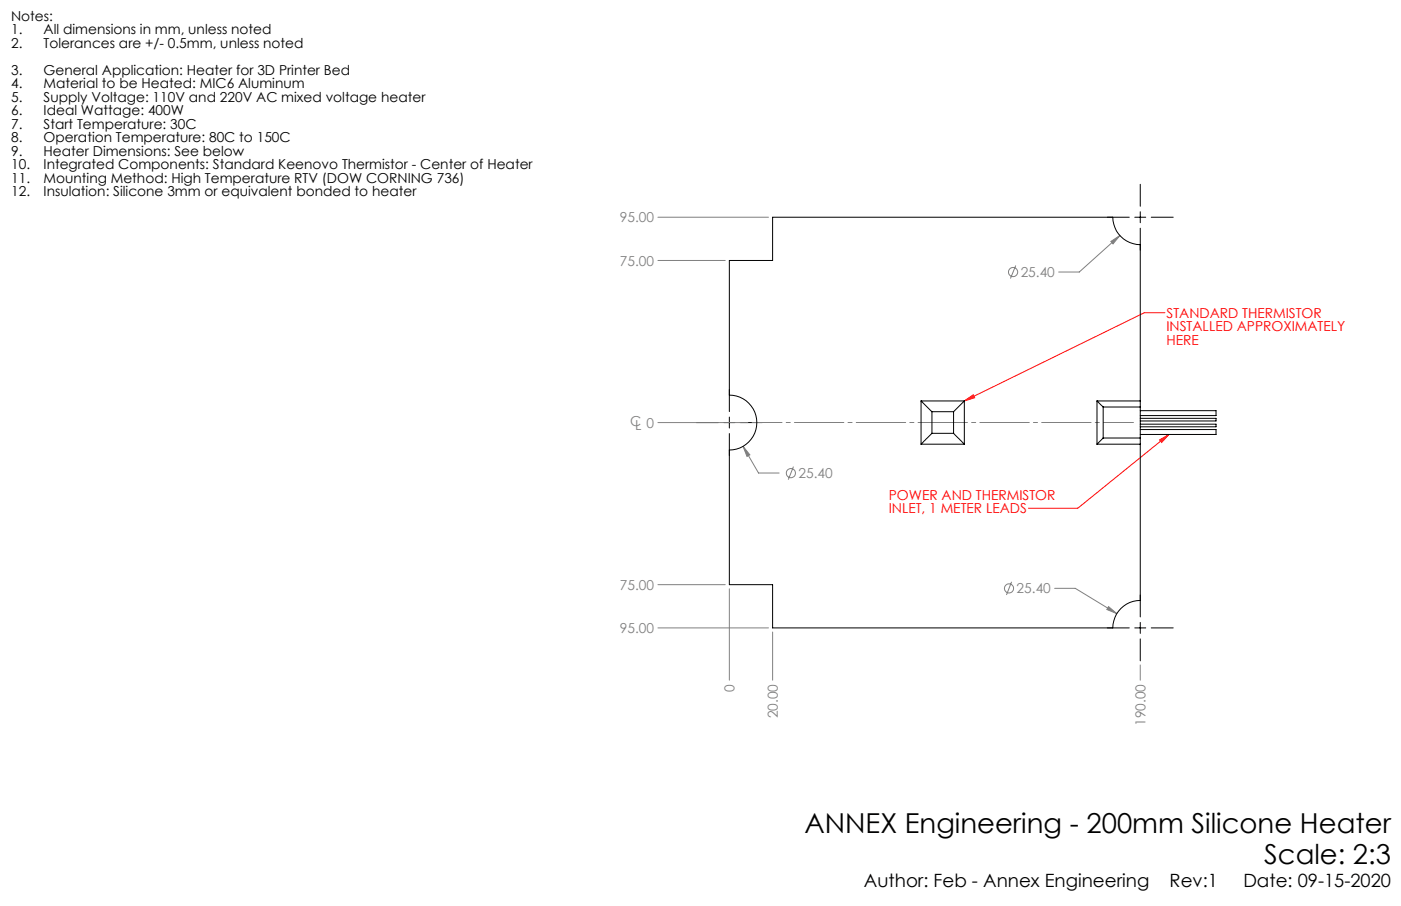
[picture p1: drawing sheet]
<svg xmlns="http://www.w3.org/2000/svg" width="432mm" height="279mm" viewBox="0 0 432 279" stroke-linecap="round" stroke-linejoin="round" font-family="sans-serif">
<g fill="none" stroke="#808080" stroke-width=".31">
<path d="M202.8 67h34.1M342.4 74.5l2.8-1.9-2.2 2.6zM345.2 72.6l-12.6 11.3h-6.3M202.8 80.3h20.7M313.1 81.9l-1.7 4M202.8 130.3h27.7M229 137.7l2.1 2.6-.9 .5zM229 137.7l4.8 8.2h6.3M244.5 143.9l-1.5 4M311.8 179.4l-1.6 4.1M202.8 193.6h34.1M202.8 180.3h20.7"/>
<path d="M224.8 181.6v28.2M238.1 194.9v14.9M325 181.4h6.4l12.8 7.8M341.7 187.1l2.5 2.1-3.1-1.2zM351.4 205.1v4.7"/>
<circle cx="312.2" cy="83.9" r="1.41"/>
<circle cx="243.8" cy="145.9" r="1.41"/>
<circle cx="311" cy="181.4" r="1.4"/>
</g>
<path d="M359 96.4h-6.3l-55.5 27.2M297.2 123.6l2.8-1.9 .4 1zM357.4 135.7l2.9-1.7-2.3 2.5zM360.3 134l-28.1 22.7h-15.2" fill="none" stroke="#f00" stroke-width=".31"/>
<g fill="none" stroke="#000" stroke-width=".31">
<path d="M351.4 56.8v6.8M341.3 67h6.8M349.7 67h3.4M351.4 65.3v3.4M351.4 70.4v6.8M354.8 67h6.8M214.6 130.3h6.8M223.1 130.3h3.4M224.8 120.2v6.7M224.8 128.6v3.4M224.8 133.7v6.8M228.2 130.3h6.8"/>
<path d="M341.3 193.6h6.8M349.7 193.6h3.4M351.4 183.5v6.8M351.4 191.9v3.4M351.4 197v6.8M354.8 193.6h6.8"/>
</g>
<path d="M231.8 130.3h117.6" fill="none" stroke="#808080" stroke-width=".31" stroke-dasharray="15.2 1.3 1.3 1.3" stroke-dashoffset="6"/>
<path d="M297.2 123.6l2.8-1.9 .4 1zM357.4 135.7l2.9-1.7-2.3 2.5z" fill="#f00"/>
<path d="M229 137.7l1.2 3.1 .9-.5zM341.7 187.1l-.6 .9 3.1 1.2zM342.4 74.5l.6 .7 2.2-2.6z" fill="#808080"/>
<g fill="none" stroke="#000" stroke-width=".31">
<path d="M283.9 123.6l3.3 3.4M283.9 123.6h13.3M283.9 137h13.3M283.9 123.6v13.4M287.2 133.6l-3.3 3.4M287.2 127v6.6M287.2 127h6.7M287.2 133.6h6.7M293.9 133.6l3.3 3.4M293.9 127v6.6M297.2 123.6l-3.3 3.4M297.2 123.6v13.4"/>
<path d="M338.1 123.6l1.9 1.9M338.1 123.6h13.3M338.1 137h13.3M338.1 123.6v13.4M340 135.1l-1.9 1.9M340 125.5h11.4M340 135.1h11.4M340 125.5v9.6M351.4 123.6v1.9M351.4 135.1v1.9M351.4 132.5h23.4v1.5h-23.4M351.4 126.6h23.4v1.6h-23.4"/>
<path d="M351.4 130.8h23.4v.8h-23.4M351.4 129h23.4v.8h-23.4M351.4 123.6v-48.1a8.6 8.6 0 0 1-8.4-8.5h-104.9v13.3h-13.3v41.5a8.5 8.5 0 0 1 8.5 8.5 8.5 8.5 0 0 1-8.5 8.5v41.5h13.3v13.3h104.9a8.5 8.5 0 0 1 8.4-8.4v-48.2M351.4 125.5v9.6"/>
</g>
<g font-size="8.5">
<text x="248" y="256.9">ANNEX Engineering - 200mm Silicone Heater</text>
<text x="389.6" y="266.4">Scale: 2:3</text>
</g>
<g font-size="5.6">
<text x="266.3" y="273.7">Author: Feb - Annex Engineering</text>
<text x="360.5" y="273.7">Rev:1</text>
<text x="383.2" y="273.7">Date: 09-15-2020</text>
</g>
<g font-size="4.2">
<text x="3.4" y="6.3">Notes:</text>
<text x="3.4" y="10.5">1.</text>
<text x="13.4" y="10.5">All dimensions in mm, unless noted</text>
<text x="3.4" y="14.7">2.</text>
<text x="13.4" y="14.7">Tolerances are +/- 0.5mm, unless noted</text>
<text x="3.4" y="23">3.</text>
<text x="13.4" y="23">General Application: Heater for 3D Printer Bed</text>
<text x="3.4" y="27.2">4.</text>
<text x="13.4" y="27.2">Material to be Heated: MIC6 Aluminum</text>
<text x="3.4" y="31.4">5.</text>
<text x="3.4" y="35.5">6.</text>
<text x="13.4" y="31.4">Supply Voltage: 110V and 220V AC mixed voltage heater</text>
<text x="13.4" y="35.5">Ideal Wattage: 400W</text>
<text x="3.4" y="39.7">7.</text>
<text x="13.4" y="39.7">Start Temperature: 30C</text>
<text x="3.4" y="43.9">8.</text>
<text x="13.4" y="43.9">Operation Temperature: 80C to 150C</text>
<text x="3.4" y="48.1">9.</text>
<text x="3.4" y="52.2">10.</text>
<text x="13.4" y="48.1">Heater Dimensions: See below</text>
<text x="13.4" y="52.2">Integrated Components: Standard Keenovo Thermistor - Center of Heater</text>
<text x="3.4" y="56.4">11.</text>
<text x="13.4" y="56.4">Mounting Method: High Temperature RTV (DOW CORNING 736)</text>
<text x="3.4" y="60.6">12.</text>
<text x="13.4" y="60.6">Insulation: Silicone 3mm or equivalent bonded to heater</text>
</g>
<g font-size="4.2" fill="#808080">
<text x="191.1" y="68.6">95.00</text>
<text x="191.1" y="81.9">75.00</text>
<text x="314.6" y="85.4">25.40</text>
<text x="194.2" y="131.4">C</text>
<text x="195.7" y="132.6">L 0</text>
<text x="246.1" y="147.4">25.40</text>
<text x="191.1" y="181.9">75.00</text>
<text x="313.3" y="183">25.40</text>
<text x="191.1" y="195.2">95.00</text>
<text x="226.4" y="213.3" transform="rotate(-90 226.4 213.3)">0</text>
<text x="239.7" y="221.5" transform="rotate(-90 239.7 221.5)">20.00</text>
<text x="353.1" y="223.8" transform="rotate(-90 353.1 223.8)">190.00</text>
</g>
<g font-size="4.2" fill="#f00">
<text x="359.5" y="98">STANDARD THERMISTOR</text>
<text x="359.5" y="102.2">INSTALLED APPROXIMATELY</text>
<text x="359.5" y="106.4">HERE</text>
<text x="273.9" y="154.1">POWER AND THERMISTOR</text>
<text x="273.9" y="158.3">INLET, 1 METER LEADS</text>
</g>
</svg>
